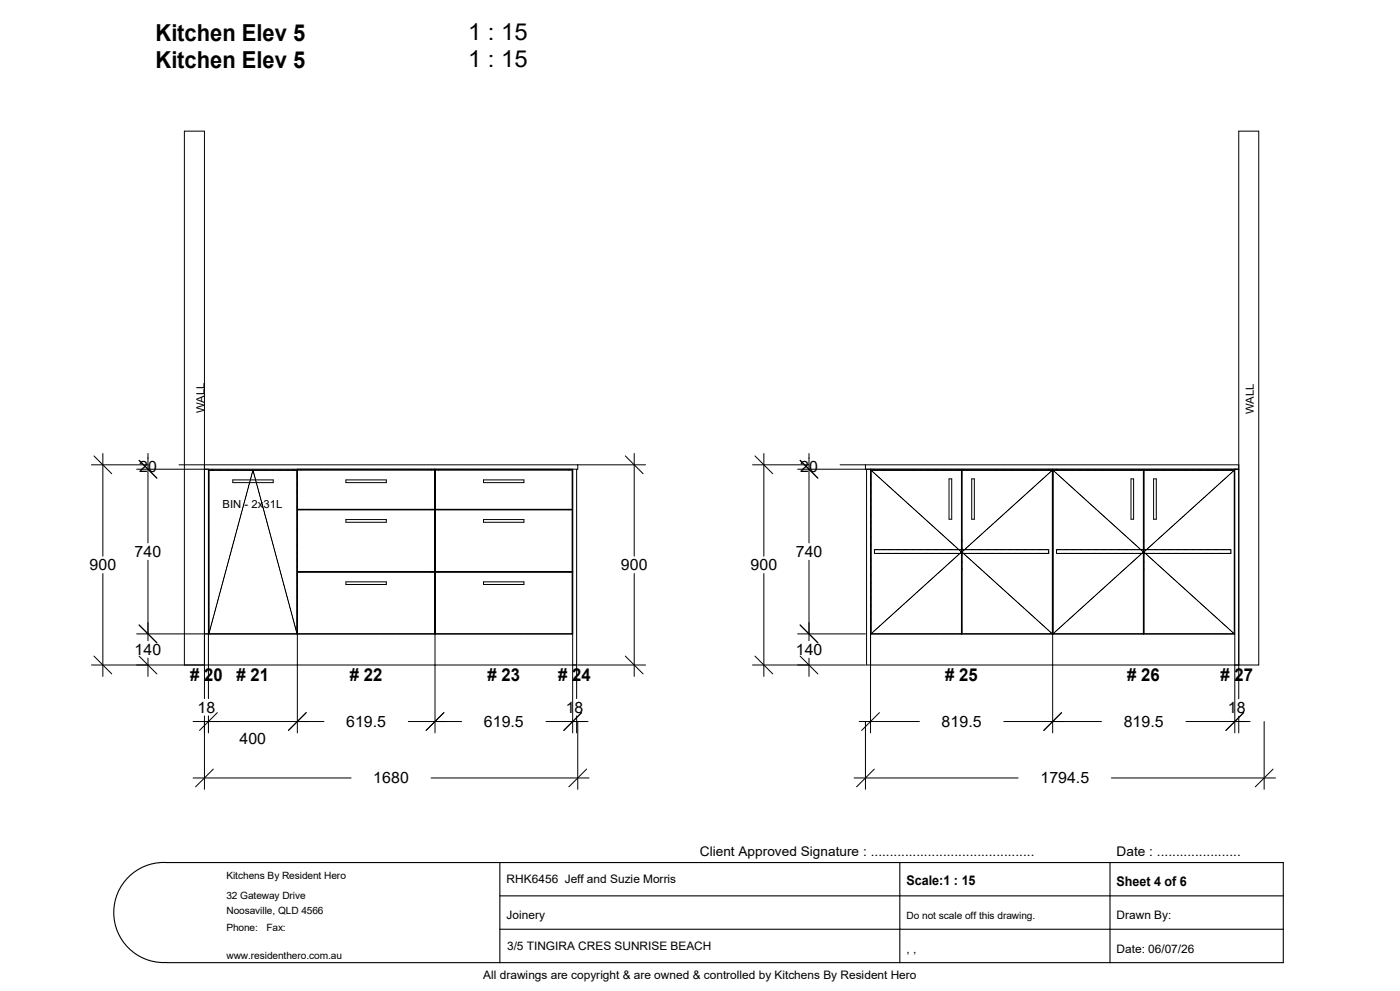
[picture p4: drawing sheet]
<svg xmlns="http://www.w3.org/2000/svg" width="420mm" height="297mm" viewBox="0 0 420 297" stroke-linecap="round" stroke-linejoin="round" font-family="sans-serif">
<path d="M150 258.5v30M269.9 258.5v30M333 258.5v30M150 268.5h235M150 278.5h235M50 288.5a15 15 0 0 1-15.9-15 15 15 0 0 1 15.9-15h335v30h-335" fill="none" stroke="#000" stroke-width=".33"/>
<g fill="none" stroke="#000" stroke-width=".3">
<path d="M27.4 139.3h17M28.2 136.6l5.3 5.4M30.9 135.9v30.8M41.7 138l5.4 5.3M44.4 135.9v26.8M53.7 139.3h140M173.3 139.3v1.3h-132.3M187.6 136.6l5.3 5.4M190.3 135.9v30.8M225.7 139.3h17M226.5 136.6l5.3 5.4M229.2 135.9v30.8"/>
<path d="M240 138l5.4 5.3M242.7 135.9v26.8M252 139.3h119.6M259.6 139.3v1.3M62.5 140.6v68.8M62.7 140.9h26.4v49.1l-13.2-49.1-13.2 49.1zM63.6 140.6v.3M69.8 143.8h12.2v.8h-12.2zM88.1 140.6v.3M89.2 140.6v79.1M89.2 152.7h82.6M89.2 140.9h41.2v11.7h-41.2z"/>
<path d="M89.2 152.8h41.2v18.5h-41.2zM90.3 140.6v.3M90.3 152.6v.2M103.8 143.8h12.1v.8h-12.1zM103.8 155.7h12.1v.8h-12.1zM129.4 140.6v.3M129.4 152.6v.2M130.5 140.6v79.1M130.5 140.9h41.1v11.7h-41.1zM130.5 152.8h41.1v18.5h-41.1zM131.6 140.6v.3M131.6 152.6v.2"/>
<path d="M145 143.8h12.2v.8h-12.2zM145 155.7h12.2v.8h-12.2zM170.7 140.6v.3M170.7 152.6v.2M171.8 140.6v79.1M173 140.6v68.8M239.3 140.6h132.3M260 140.6v58.7h117.6v-160h-6v170.1M261.2 140.6v79.1M261.3 140.9h27.1v49.1M261.3 140.9l27.1 24.5-27.1 24.6zM262.2 140.6v.3"/>
<path d="M284.7 143.5h.8v12.1h-.8zM288.4 141.7h.2M291.5 143.5h.8v12.1h-.8zM314.7 140.6v.3M315.7 140.9h-27.1v49.1M315.8 140.6v79.1M315.9 140.9h27.1v49.1M315.9 140.9l27.1 24.5-27.1 24.6zM316.9 140.6v.3M339.3 143.5h.8v12.1h-.8zM343 141.7h.1M346.1 143.5h.8v12.1h-.8z"/>
<path d="M369.3 140.6v.3M370.3 140.9h-27.2v49.1M370.4 140.6v79.1M30.9 171.9v30.8M44.4 167.9v24.1M89.2 171.4h82.6M90.3 171.3v.1M103.8 174.4h12.1v.8h-12.1zM129.4 171.3v.1M131.6 171.3v.1M145 174.4h12.2v.8h-12.2zM170.7 171.3v.1"/>
<path d="M190.3 171.9v30.8M229.2 171.9v30.8M242.7 167.9v24.1M262.3 164.8h52.3v1.1h-52.3zM288.4 161.9h.2M288.4 164h.2M288.4 164.3h.1M288.4 166.1l.2 .1M288.4 168.3h.2M288.4 168.6h.1M288.4 170.4h.2M288.4 170.7h.1"/>
<path d="M288.5 164.3h.1M288.5 168.6h.1M288.5 170.7h.1M288.6 162.1l-.2 .1M288.6 164.3h-.1M288.6 166.4h-.2M288.6 168.5l-.1 .1M288.6 165.4l27.1-24.5v49.1zM288.6 170.7h-.1M317 164.8h52.3v1.1h-52.3zM343 162.1v.1M343 164.3h.1"/>
<path d="M343 166.4h.1M343 168.5l.1 .1M343 170.7h.1M343 164h.1M343 168.3h.1M343 162.2h.1M343 170.4h.1M343.1 161.9h-.1M343.1 166.1l-.1 .1M343.1 164.3h.1M343.1 168.6h.1M343.1 165.4l27.2-24.5v49.1z"/>
<path d="M343.1 170.7h.1M27.4 199.3h145.6M28.2 196.6l5.3 5.4M41 190h130.8M41.7 196.6l5.4 5.4M41.7 187.3l5.4 5.4M44.4 197.2v5.5M55.3 199.3v-160h6v170.1M89.2 190v-18.6h41.2v18.6M130.5 190v-18.6h41.1v18.6M173.3 199.3h20.4M187.6 196.6l5.3 5.4"/>
<path d="M225.7 199.3h33.9M226.5 196.6l5.3 5.4M239.3 190h20.3M240 196.6l5.4 5.4M240 187.3l5.4 5.4M242.7 197.2v5.5M261.2 190h109.2M288.4 188.9h.2M343 188.9h.1M57.9 216.2h39.3M61.3 214.6v22M62.5 214.6v5.1"/>
<path d="M65.2 213.6l-5.3 5.3M91.9 213.6l-5.4 5.3M122.5 216.2h16M133.2 213.6l-5.4 5.3M163.8 216.2h12.6M173 214.6v5.1M173.3 216.2v20.4M174.5 213.6l-5.4 5.3M257.8 216.2h18M259.6 216.2v20.4M263.8 213.6l-5.3 5.3M301.1 216.2h29.3"/>
<path d="M318.5 213.6l-5.4 5.3M355.8 216.2h19.2M371.6 214.6v5.1M373.1 213.6l-5.3 5.3M379.2 216.2v20.4M57.9 233.2h47.4M64 230.5l-5.3 5.3M129.3 233.2h47.4M176 230.5l-5.3 5.3M256.2 233.2h49.2M262.3 230.5l-5.3 5.3M333.4 233.2h49.2"/>
<path d="M381.9 230.5l-5.3 5.3"/>
</g>
<g font-size="7">
<text x="46.6" y="12.2">Kitchen Elev 5</text>
<text x="140.4" y="12">1 : 15</text>
<text x="46.6" y="20.2">Kitchen Elev 5</text>
<text x="140.4" y="20.1">1 : 15</text>
</g>
<g font-size="5.3">
<text x="57" y="204.2"># 20</text>
<text x="71" y="204.2"># 21</text>
<text x="104.9" y="204.2"># 22</text>
<text x="146.3" y="204.2"># 23</text>
<text x="167.5" y="204.2"># 24</text>
<text x="283.6" y="204.2"># 25</text>
<text x="338.2" y="204.2"># 26</text>
<text x="366.1" y="204.2"># 27</text>
</g>
<g font-size="4.7">
<text x="41.7" y="141.6">20</text>
<text x="240" y="141.6">20</text>
<text x="40.4" y="166.9">740</text>
<text x="238.7" y="166.9">740</text>
<text x="26.9" y="170.9">900</text>
<text x="186.3" y="170.9">900</text>
<text x="225.2" y="170.9">900</text>
<text x="40.4" y="196.2">140</text>
<text x="238.7" y="196.2">140</text>
<text x="59.3" y="213.6">18</text>
<text x="169.7" y="213.6">18</text>
<text x="368.4" y="213.6">18</text>
<text x="103.8" y="217.8">619.5</text>
<text x="145.2" y="217.8">619.5</text>
<text x="282.5" y="217.8">819.5</text>
<text x="337.1" y="217.8">819.5</text>
<text x="71.8" y="223.1">400</text>
<text x="112" y="234.8">1680</text>
<text x="312.1" y="234.8">1794.5</text>
</g>
<g font-size="4">
<text x="210" y="256.5">Client Approved Signature : ...........................................</text>
<text x="335" y="256.5">Date : ......................</text>
<text x="272" y="265.3">Scale:1 : 15</text>
<text x="335" y="265.5">Sheet 4 of 6</text>
</g>
<g font-size="3.5">
<text x="152" y="264.5">RHK6456 Jeff and Suzie Morris</text>
<text x="152" y="275.5">Joinery</text>
<text x="335" y="275.5">Drawn By:</text>
<text x="152.1" y="284.6">3/5 TINGIRA CRES SUNRISE BEACH</text>
<text x="272" y="285.5">, ,</text>
<text x="335" y="285.5">Date: 06/07/26</text>
<text x="145" y="293.5">All drawings are copyright &amp; are owned &amp; controlled by Kitchens By Resident Hero</text>
</g>
<g font-size="3.3">
<text x="61.3" y="123.9" transform="rotate(-90 61.3 123.9)">WALL</text>
<text x="376.1" y="124.2" transform="rotate(-90 376.1 124.2)">WALL</text>
<text x="66.8" y="152.3">BIN - 2x31L</text>
</g>
<g font-size="3">
<text x="67.9" y="263.5">Kitchens By Resident Hero</text>
<text x="67.9" y="269.5">32 Gateway Drive</text>
<text x="67.9" y="274">Noosaville, QLD 4566</text>
<text x="272" y="275.5">Do not scale off this drawing.</text>
<text x="67.9" y="279">Phone:</text>
<text x="79.9" y="279">Fax:</text>
<text x="67.9" y="287.5">www.residenthero.com.au</text>
</g>
</svg>
